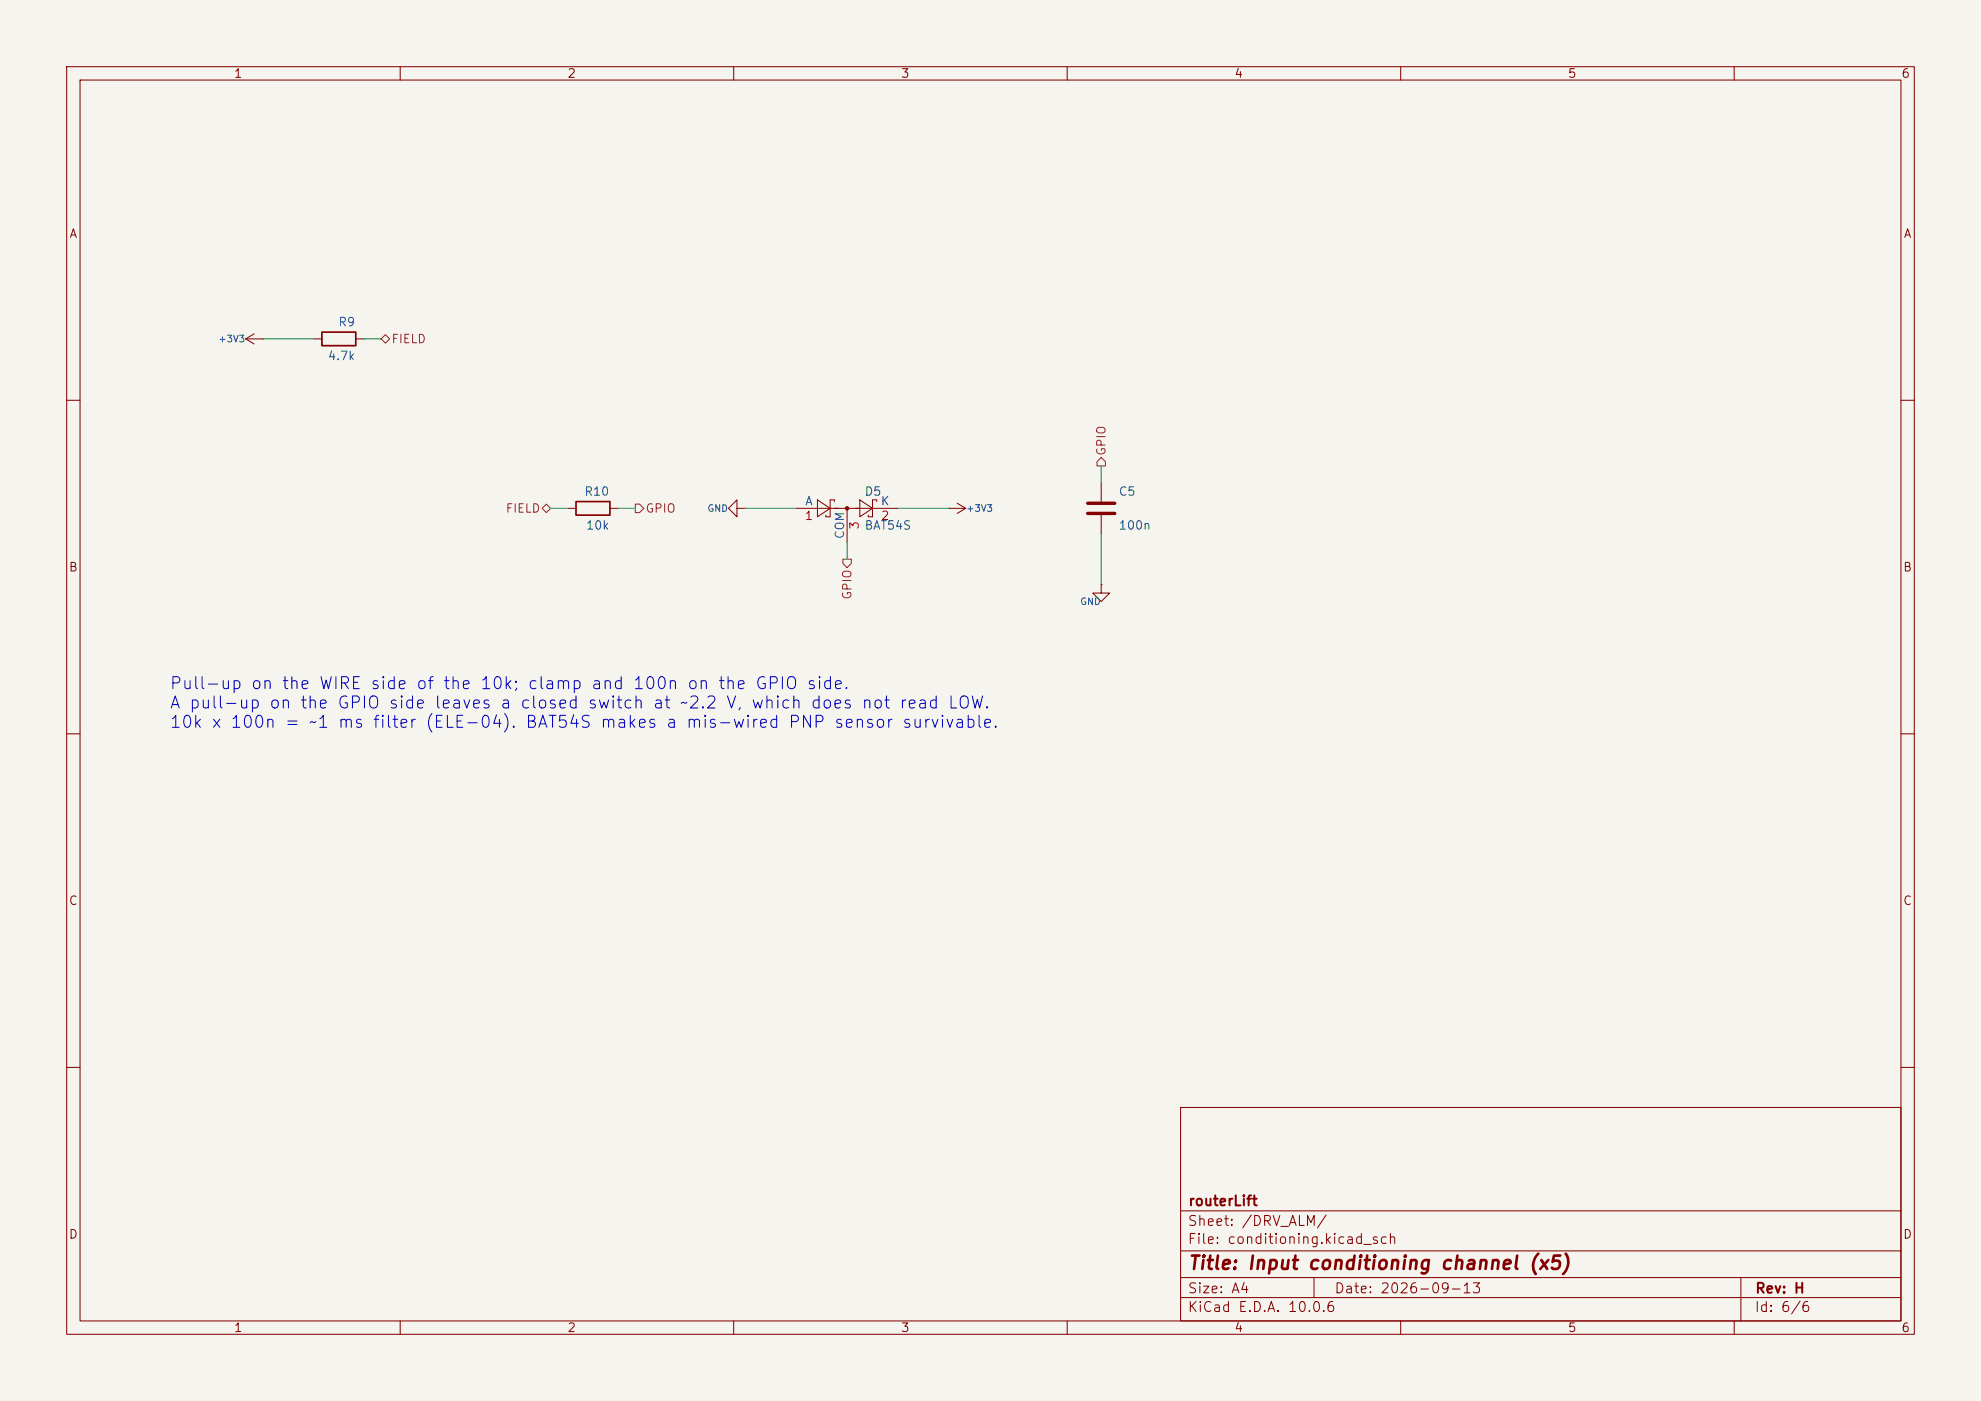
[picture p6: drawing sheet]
<svg xmlns="http://www.w3.org/2000/svg" width="297mm" height="210mm" viewBox="0 0 297 210" stroke-linecap="round" stroke-linejoin="round" font-family="sans-serif">
<path d="M0 0h297v210h-297z" fill="#f5f4ef" stroke="#f5f4ef" stroke-width=".15"/>
<g fill="none" stroke="#840000" stroke-width=".15">
<path d="M10 10h277v190h-277zM12 12h273v186h-273zM60 10v2M110 10v2M160 10v2M210 10v2M260 10v2M36.8 50.8h2.6M36.8 50.8l1.3 .8M38.1 50l-1.3 .8M39.4 50.8h.1M47 50.8h1.3"/>
<path d="M53.3 50.8h1.3M10 60h2M85.1 76.2h1.3M91.4 76.2h1.3M110.5 76.2v-1.3l-1.3 1.3 1.3 1.3v-1.3h1.3M111.8 76.2h.1M119.4 76.2h15.2M122.6 74.9l1.9 1.3-1.9 1.3zM125.1 75.2v-.3h-.6v2.6h-.7v-.3M127 76.2v5.1M128.9 74.9l1.9 1.3-1.9 1.3zM131.4 75.2v-.3h-.6v2.6h-.6v-.3"/>
<path d="M142.2 76.2h.1M142.2 76.2h2.6M143.5 75.4l1.3 .8M144.8 76.2l-1.3 .8M165.1 72.4v2.8M165.1 77.2v2.8M285 60h2M165.1 87.6v1.3h1.3l-1.3 1.3-1.3-1.3h1.3M165.1 87.6h.1M10 110h2M285 110h2M10 160h2"/>
<path d="M177 166h108v32h-108zM285 160h2M60 198v2M110 198v2M160 198v2M177 194.5h108M177 191.5h108M177 187.5h108M177 181.5h108M197 191.5v3M210 198v2M260 198v2"/>
<path d="M261 191.5v6.5"/>
</g>
<path d="M48.3 49.8h5v2h-5zM86.4 75.2h5v2h-5z" fill="none" stroke="#840000" stroke-width=".25"/>
<circle cx="127" cy="76.2" r=".25" fill="#840000" stroke="#840000" stroke-width=".15"/>
<path d="M163.1 75.4h4M163.1 77h4" fill="none" stroke="#840000" stroke-width=".51"/>
<path d="M57.1 50.8l.7-.6 .6 .6-.6 .6zM81.3 76.2l.6-.6 .6 .6-.6 .6zM95.2 75.6h.7l.6 .6-.6 .6h-.7zM165.1 68.6l.6 .6v.7h-1.2v-.7zM126.4 83.8h1.2v.7l-.6 .6-.6-.6z" fill="none" stroke="#725600" stroke-width=".15"/>
<path d="M39.4 50.8h7.6M54.6 50.8h2.5M82.5 76.2h2.6M92.7 76.2h2.5M111.8 76.2h7.6M134.6 76.2h7.6M165.1 69.9v2.5M127 81.3v2.5M165.1 80v7.6" fill="none" stroke="#009600" stroke-width=".15"/>
<text font-size="2" fill="#840000" x="178" y="190.8">Title: Input conditioning channel (x5)</text>
<g font-size="1.8" fill="#0000c2">
<text x="25.3" y="103.8">Pull-up on the WIRE side of the 10k; clamp and 100n on the GPIO side.</text>
<text x="25.3" y="106.7">A pull-up on the GPIO side leaves a closed switch at ~2.2 V, which does not read LOW.</text>
<text x="25.3" y="109.6">10k x 100n = ~1 ms filter (ELE-04). BAT54S makes a mis-wired PNP sensor survivable.</text>
</g>
<g font-size="1.5" fill="#840000">
<text x="178" y="184.1">Sheet: /DRV_ALM/</text>
<text x="178" y="181.1">routerLift</text>
<text x="178" y="186.8">File: conditioning.kicad_sch</text>
<text x="178" y="197">KiCad E.D.A. 10.0.6</text>
<text x="178" y="194.2">Size: A4</text>
<text x="200" y="194.2">Date: 2026-09-13</text>
<text x="263" y="197">Id: 6/6</text>
<text x="263" y="194.2">Rev: H</text>
</g>
<g font-size="1.3" fill="#840000">
<text x="35" y="12">1</text>
<text x="85" y="12">2</text>
<text x="135" y="12">3</text>
<text x="185" y="12">4</text>
<text x="235" y="12">5</text>
<text x="285" y="12">6</text>
<text x="10.3" y="36">A</text>
<text x="285.3" y="36">A</text>
<text x="10.2" y="86">B</text>
<text x="285.2" y="86">B</text>
<text x="10.2" y="136">C</text>
<text x="285.2" y="136">C</text>
<text x="10.2" y="186">D</text>
<text x="285.2" y="186">D</text>
<text x="35" y="200">1</text>
<text x="85" y="200">2</text>
<text x="135" y="200">3</text>
<text x="185" y="200">4</text>
<text x="235" y="200">5</text>
<text x="285" y="200">6</text>
</g>
<g font-size="1.3" fill="#006464">
<text x="50.6" y="49.2">R9</text>
<text x="49" y="54.3">4.7k</text>
<text x="87.5" y="74.6">R10</text>
<text x="120.6" y="76.1">A</text>
<text x="129.5" y="74.6">D5</text>
<text x="132" y="76.1">K</text>
<text x="167.6" y="74.6">C5</text>
<text x="87.8" y="79.7">10k</text>
<text x="126.9" y="80.9" transform="rotate(-90 126.9 80.9)">COM</text>
<text x="129.5" y="79.7">BAT54S</text>
<text x="167.6" y="79.7">100n</text>
</g>
<g font-size="1.3" fill="#725600">
<text x="58.6" y="51.8">FIELD</text>
<text x="166.1" y="68.4" transform="rotate(-90 166.1 68.4)">GPIO</text>
<text x="75.7" y="77.2">FIELD</text>
<text x="96.7" y="77.2">GPIO</text>
<text x="128" y="90" transform="rotate(-90 128 90)">GPIO</text>
</g>
<g font-size="1.3" fill="#a90000">
<text x="120.6" y="78.3">1</text>
<text x="129.1" y="79.5" transform="rotate(-90 129.1 79.5)">3</text>
<text x="132" y="78.3">2</text>
</g>
<g font-size="1" fill="#006464">
<text x="32.6" y="51.6">+3V3</text>
<text x="106" y="77">GND</text>
<text x="144.8" y="77">+3V3</text>
<text x="161.9" y="90.9">GND</text>
</g>
</svg>
